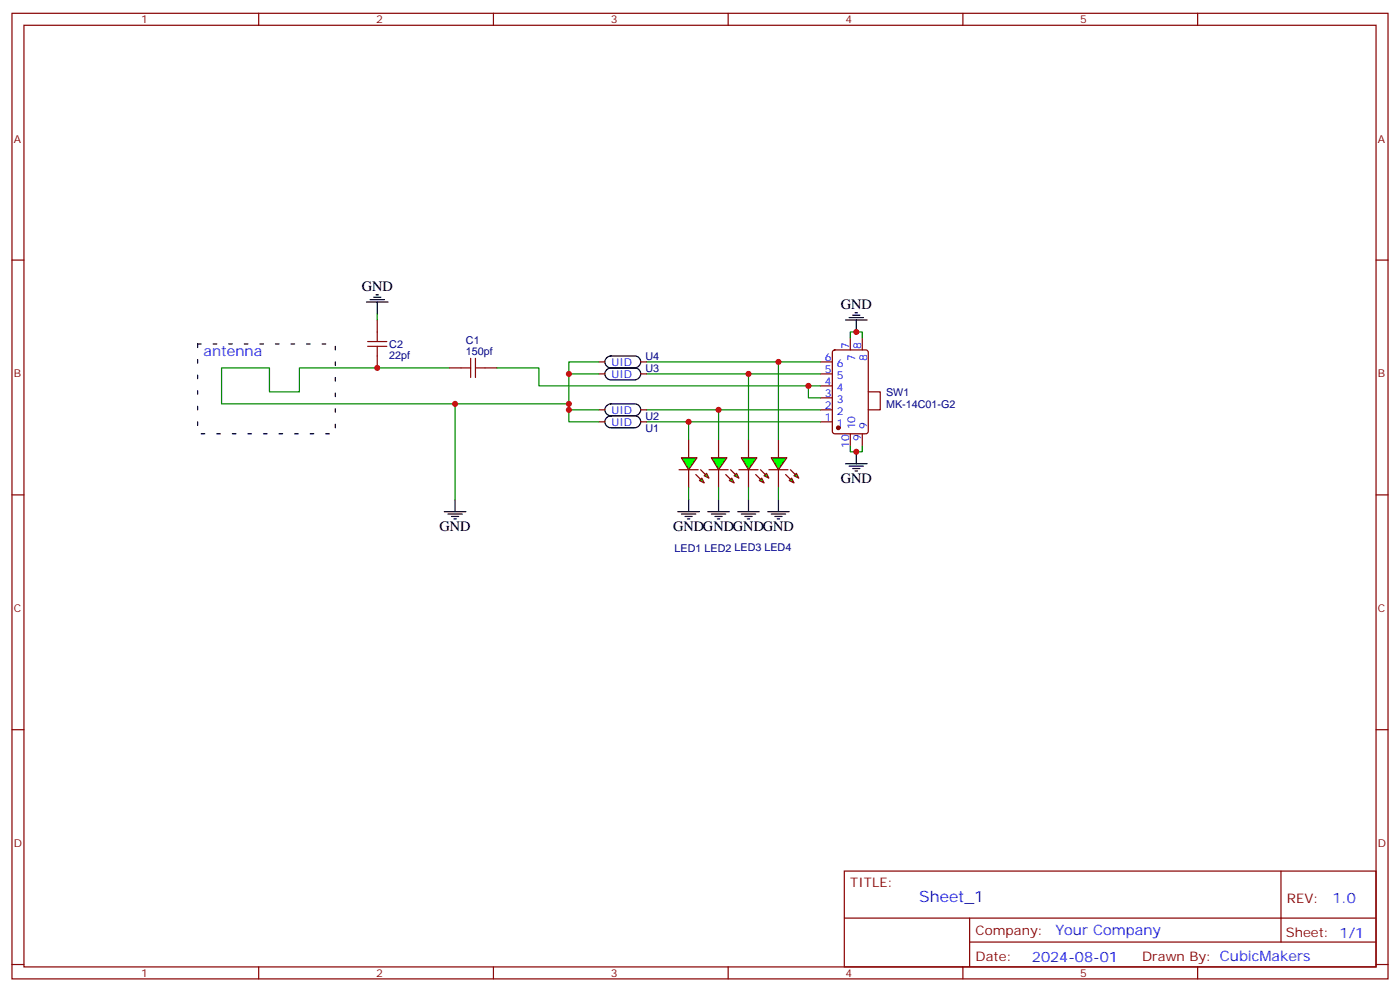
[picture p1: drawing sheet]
<svg xmlns="http://www.w3.org/2000/svg" width="412mm" height="292mm" viewBox="0 0 412 292" stroke-linecap="round" stroke-linejoin="round" font-family="sans-serif">
<g fill="none" stroke="#870000" stroke-width=".35">
<path d="M3.5 3.9h405.4v284.4h-405.4zM7.1 7.4h398.2v277.3h-398.2zM76.2 3.9v3.5M145.3 3.9v3.5M214.5 3.9v3.5M283.6 3.9v3.5M352.8 3.9v3.5M3.5 76.6h3.6M405.3 76.6h3.6M250.5 99.5v3.5M254 99.5v3.5M176.4 106.6h1.8"/>
<path d="M176.4 110.1h1.8M188.7 106.6h1.8M188.7 110.1h1.8M241.7 106.6h3.5M241.7 110.1h3.5M241.7 113.6h3.5M241.7 117.2h3.5M245.4 103.3l.5-.3h9.2l.6 .5 .1 23.5-.5 .7h-9.4l-.7-.4v-23.5zM255.8 115.4h3.5v5.3h-3.5M176.4 120.7h1.8M176.4 124.2h1.8M188.7 120.7h1.8"/>
<path d="M188.7 124.2h1.8M202.8 129.5v5.3M202.8 138.3v5.3M241.7 120.7h3.5M241.7 124.2h3.5M250.5 127.7v3.6M254 127.7v3.6M3.5 145.7h3.6M405.3 145.7h3.6M3.5 214.9h3.6M405.3 214.9h3.6M248.7 256.5h156.6v28.2h-156.6z"/>
<path d="M377.3 256.5v20.9M248.7 270.4h156.5M285.6 277.4h119.6M285.6 270.4v14.1M3.5 284h3.6M76.2 284.7v3.6M145.3 284.7v3.6M214.5 284.7v3.6M283.6 284.7v3.6M352.8 284.7v3.6M405.3 284h3.6"/>
</g>
<circle cx="246.9" cy="126" r=".53" fill="#870000" stroke="#870000" stroke-width=".35"/>
<g fill="none" stroke="#000" stroke-width=".35">
<path d="M249.1 94.2h6.3M250.1 93.5h4.3M251.2 92.8h2.1M251.9 92.1h.7M252.2 94.2v3.6M178.7 119.4l1.2-.5h7.1a1.76 1.76 0 0 1 1.7 1.8 1.76 1.76 0 0 1-1.7 1.7h-7.1a1.75 1.75 0 0 1-1.6-1.1 1.75 1.75 0 0 1 .4-1.9zM178.7 108.9l1.2-.6h7.1a1.76 1.76 0 0 1 1.7 1.8 1.76 1.76 0 0 1-1.7 1.8h-7.1a1.75 1.75 0 0 1-1.6-1.1 1.75 1.75 0 0 1 .4-1.9zM178.7 105.3l1.2-.5h7.1a1.76 1.76 0 0 1 1.7 1.8 1.76 1.76 0 0 1-1.7 1.7h-7.1a1.75 1.75 0 0 1-1.6-1.1 1.75 1.75 0 0 1 .4-1.9zM178.7 123l1.2-.6h7.1a1.76 1.76 0 0 1 1.7 1.8 1.76 1.76 0 0 1-1.7 1.8h-7.1a1.75 1.75 0 0 1-1.6-1.1 1.75 1.75 0 0 1 .4-1.9zM249.1 136.6h6.3M250.1 137.3h4.3M251.2 138h2.1"/>
<path d="M251.9 138.7h.7M252.2 133v3.6"/>
</g>
<path d="M250.5 99.5v-1.7h3.5v1.7M132.3 108.3h-44.1v7.1h-8.8v-7.1h-14.1v10.6h102.3M167.6 110.1h8.8M176.4 106.6h-8.8v17.6h8.8M190.5 106.6h51.2M190.5 110.1h51.2M241.7 113.6h-3.6v3.6h3.6M167.6 120.7h8.8M190.5 120.7h51.2M190.5 124.2h51.2M250.5 131.3v1.7h3.5v-1.7" fill="none" stroke="#008700" stroke-width=".35"/>
<g fill="#0f0" stroke="#870000" stroke-width=".35">
<path d="M206 141.5l.7-.7 .7 1.4z"/>
<path d="M208.1 139.4l.7 1.4-1.4-.7z"/>
</g>
<g fill="#870000" stroke="#870000" stroke-width=".35">
<path d="M205 139.7l1.4 1.4z"/>
<path d="M206.4 138.3l1.4 1.4z"/>
</g>
<path d="M200 138.3h5.7z" fill="#f00" stroke="#870000" stroke-width=".35"/>
<path d="M200.7 134.8h4.6l-2.5 3.5z" fill="#0f0" stroke="#870000" stroke-width=".35"/>
<path d="M211.7 129.5v5.3M211.7 138.3v5.3" fill="none" stroke="#870000" stroke-width=".35"/>
<g fill="#0f0" stroke="#870000" stroke-width=".35">
<path d="M214.8 141.5l.7-.7 .8 1.4z"/>
<path d="M217 139.4l.7 1.4-1.4-.7z"/>
</g>
<g fill="#870000" stroke="#870000" stroke-width=".35">
<path d="M213.8 139.7l1.4 1.4z"/>
<path d="M215.2 138.3l1.4 1.4z"/>
</g>
<path d="M208.8 138.3h5.7z" fill="#f00" stroke="#870000" stroke-width=".35"/>
<path d="M209.5 134.8h4.6l-2.4 3.5z" fill="#0f0" stroke="#870000" stroke-width=".35"/>
<path d="M220.5 129.5v5.3M220.5 138.3v5.3" fill="none" stroke="#870000" stroke-width=".35"/>
<g fill="#0f0" stroke="#870000" stroke-width=".35">
<path d="M223.7 141.5l.7-.7 .7 1.4z"/>
<path d="M225.1 140.1l.7-.7 .7 1.4z"/>
</g>
<g fill="#870000" stroke="#870000" stroke-width=".35">
<path d="M222.6 139.7l1.4 1.4z"/>
<path d="M224 138.3l1.4 1.4z"/>
</g>
<path d="M217.7 138.3h5.6z" fill="#f00" stroke="#870000" stroke-width=".35"/>
<path d="M218.4 134.8h4.6l-2.5 3.5z" fill="#0f0" stroke="#870000" stroke-width=".35"/>
<path d="M229.3 129.5v5.3M229.3 138.3v5.3" fill="none" stroke="#870000" stroke-width=".35"/>
<g fill="#0f0" stroke="#870000" stroke-width=".35">
<path d="M232.5 141.5l.7-.7 .7 1.4z"/>
<path d="M234.6 139.4l.7 1.4-1.4-.7z"/>
</g>
<g fill="#870000" stroke="#870000" stroke-width=".35">
<path d="M231.4 139.7l1.4 1.4z"/>
<path d="M232.8 138.3l1.4 1.4z"/>
</g>
<path d="M226.5 138.3h5.6z" fill="#f00" stroke="#870000" stroke-width=".35"/>
<path d="M227.2 134.8h4.6l-2.5 3.5z" fill="#0f0" stroke="#870000" stroke-width=".35"/>
<path d="M111.1 92.5v1.7M134.1 118.9v28.2M146.4 108.3h12.3v5.3h79.4M220.5 110.1v19.4M229.3 106.6v22.9M202.8 124.2v5.3M211.7 120.7v8.8M202.8 143.6v3.5M211.7 143.6v3.5M220.5 143.6v3.5M229.3 143.6v3.5" fill="none" stroke="#008700" stroke-width=".35"/>
<g fill="none" stroke="#000" stroke-width=".35">
<path d="M107.9 88.9h6.4M109 88.2h4.2M110.1 87.5h2.1M110.8 86.8h.7M111.1 88.9v3.6M130.9 150.7h6.3M131.9 151.4h4.3M133 152.1h2.1M133.7 152.8h.7M134.1 147.1v3.6M199.7 150.7h6.3M200.7 151.4h4.3"/>
<path d="M201.8 152.1h2.1M202.5 152.8h.7M202.8 147.1v3.6M208.5 150.7h6.3M209.5 151.4h4.3M210.6 152.1h2.1M211.3 152.8h.7M211.7 147.1v3.6M217.3 150.7h6.4M218.4 151.4h4.2M219.4 152.1h2.1M220.1 152.8h.7"/>
<path d="M220.5 147.1v3.6M226.1 150.7h6.4M227.2 151.4h4.2M228.2 152.1h2.2M229 152.8h.7M229.3 147.1v3.6"/>
</g>
<path d="M111.1 97.8v2.8M108.3 102h5.6M108.3 100.6h5.6M111.1 102v2.8M135.8 108.3h2.8M138.6 105.5v5.7M140.1 108.3h2.8M140.1 105.5v5.7" fill="none" stroke="#a10000" stroke-width=".35"/>
<path d="M111.1 94.2v3.6M111.1 104.8v3.5M132.3 108.3h3.5M142.9 108.3h3.5" fill="none" stroke="#870000" stroke-width=".35"/>
<path d="M58.2 101.3h40.6v26.4h-40.6v-26.4" fill="none" stroke="#000" stroke-width=".35" stroke-dasharray="1.1 3.5"/>
<g fill="#c00">
<circle cx="167.6" cy="120.7" r=".88"/>
<circle cx="167.6" cy="110.1" r=".88"/>
<circle cx="167.6" cy="118.9" r=".88"/>
<circle cx="202.8" cy="124.2" r=".88"/>
<circle cx="211.7" cy="120.7" r=".88"/>
<circle cx="220.5" cy="110.1" r=".88"/>
<circle cx="229.3" cy="106.6" r=".88"/>
<circle cx="252.2" cy="97.8" r=".88"/>
<circle cx="252.2" cy="133" r=".88"/>
<circle cx="134.1" cy="118.9" r=".88"/>
<circle cx="111.1" cy="108.3" r=".88"/>
<circle cx="238.1" cy="113.6" r=".88"/>
</g>
<text font-size="4.6" fill="#00f" x="270.8" y="265.5">Sheet_1</text>
<g font-size="4.2">
<text x="106.5" y="85.6">GND</text>
<text x="247.6" y="91">GND</text>
<text x="247.6" y="142.2">GND</text>
<text x="129.5" y="156.3">GND</text>
<text x="198.3" y="156.3">GNDGNDGNDGND</text>
</g>
<g font-size="4.2" fill="#00f">
<text x="60" y="104.8">antenna</text>
<text x="392.5" y="265.8">1.0</text>
<text x="310.9" y="275.3">Your Company</text>
<text x="304" y="283.1">2024-08-01</text>
</g>
<g font-size="3.9" fill="#800">
<text x="250.5" y="261.1">TITLE:</text>
<text x="379.1" y="265.8">REV:</text>
<text x="287.4" y="275.3">Company:</text>
<text x="378.7" y="275.9">Sheet: 1/1</text>
<text x="287.4" y="283">Date:</text>
<text x="336.4" y="283.1">Drawn By: CubicMakers</text>
</g>
<g font-size="3.2" fill="#800">
<text x="41.6" y="6.9">1</text>
<text x="110.8" y="6.9">2</text>
<text x="179.9" y="6.9">3</text>
<text x="249.1" y="6.9">4</text>
<text x="318.2" y="6.9">5</text>
<text x="4.1" y="42">A</text>
<text x="405.9" y="42">A</text>
<text x="4.1" y="111.2">B</text>
<text x="405.9" y="111.2">B</text>
<text x="4.1" y="180.3">C</text>
<text x="405.9" y="180.3">C</text>
<text x="4.1" y="249.4">D</text>
<text x="405.9" y="249.4">D</text>
<text x="41.6" y="287.7">1</text>
<text x="110.8" y="287.7">2</text>
<text x="179.9" y="287.7">3</text>
<text x="249.1" y="287.7">4</text>
<text x="318.2" y="287.7">5</text>
</g>
<g font-size="3.2" fill="#000080">
<text x="137.2" y="101.4">C1</text>
<text x="114.7" y="105.6">22pf</text>
<text x="114.7" y="102.4">C2</text>
<text x="137.2" y="104.5">150pf</text>
<text x="190.2" y="106">U4</text>
<text x="190.2" y="109.5">U3</text>
<text x="261" y="116.5">SW1</text>
<text x="190.2" y="123.6">U2</text>
<text x="261" y="120.1">MK-14C01-G2</text>
<text x="190.2" y="127.1">U1</text>
<text x="198.7" y="162.4">LED1 LED2 LED3 LED4</text>
</g>
<g font-size="3.2" fill="#00f">
<text x="180.1" y="107.7">UID</text>
<text x="243" y="106.2">6</text>
<text x="246.5" y="108">6</text>
<text x="250.1" y="102.9" transform="rotate(-90 250.1 102.9)">7</text>
<text x="251.9" y="106.4" transform="rotate(-90 251.9 106.4)">7</text>
<text x="253.6" y="102.9" transform="rotate(-90 253.6 102.9)">8</text>
<text x="255.4" y="106.4" transform="rotate(-90 255.4 106.4)">8</text>
<text x="180.1" y="111.2">UID</text>
<text x="243" y="109.7">5</text>
<text x="243" y="113.3">4</text>
<text x="246.5" y="111.5">5</text>
<text x="243" y="116.8">3</text>
<text x="246.5" y="115">4</text>
<text x="246.5" y="118.6">3</text>
<text x="180.1" y="125.3">UID</text>
<text x="180.1" y="121.8">UID</text>
<text x="243" y="120.3">2</text>
<text x="243" y="123.9">1</text>
<text x="246.5" y="122.1">2</text>
<text x="246.5" y="125.6">1</text>
<text x="250.1" y="131.9" transform="rotate(-90 250.1 131.9)">10</text>
<text x="251.9" y="126.4" transform="rotate(-90 251.9 126.4)">10</text>
<text x="253.6" y="129.9" transform="rotate(-90 253.6 129.9)">9</text>
<text x="255.4" y="126.4" transform="rotate(-90 255.4 126.4)">9</text>
</g>
</svg>
